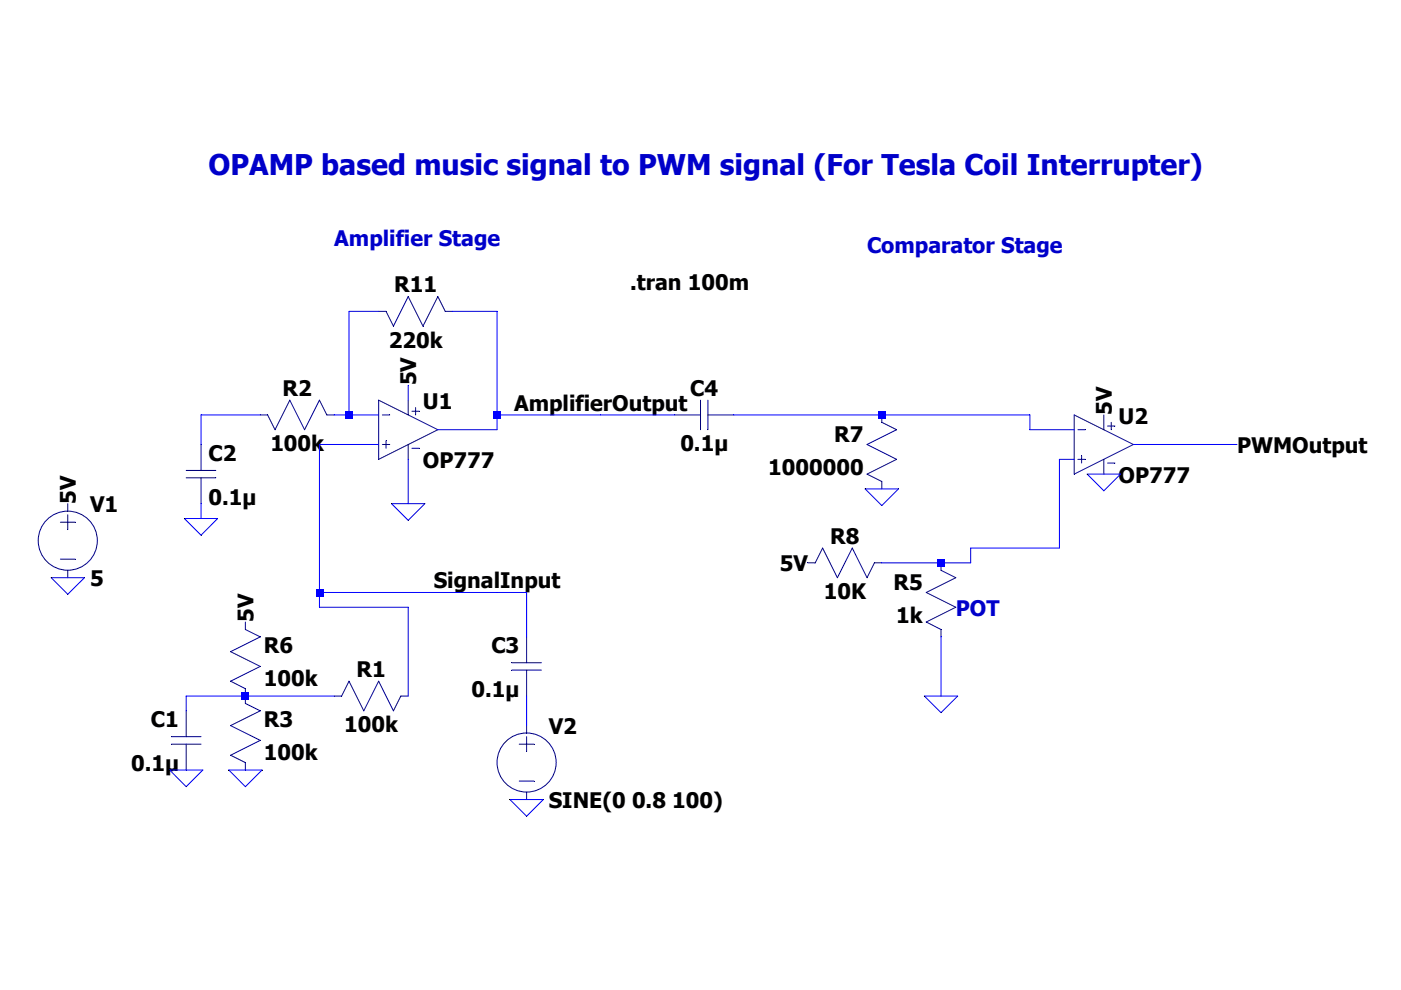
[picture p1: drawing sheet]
<svg xmlns="http://www.w3.org/2000/svg" width="297mm" height="210mm" viewBox="0 0 297 210" stroke-linecap="round" stroke-linejoin="round" font-family="sans-serif">
<path d="M12.8 110.8h3.2" fill="none" stroke="#00007e" stroke-width=".21"/>
<path d="M12.8 118.6h3.2" fill="none" stroke="#00007e" stroke-width=".21"/>
<path d="M14.4 109.2v3.1" fill="none" stroke="#00007e" stroke-width=".21"/>
<path d="M14.4 121v1.5" fill="none" stroke="#00007e" stroke-width=".21"/>
<path d="M14.4 106.8v1.6" fill="none" stroke="#00007e" stroke-width=".21"/>
<g fill="none" stroke="#00007e" stroke-width=".21">
<path d="M94.4 66h1.6"/>
<circle cx="14.4" cy="114.7" r="6.3"/>
</g>
<path d="M92.8 62.9l1.6 3.1" fill="none" stroke="#00007e" stroke-width=".21"/>
<path d="M92.8 62.9l-3.1 6.3" fill="none" stroke="#00007e" stroke-width=".21"/>
<path d="M86.5 62.9l3.2 6.3" fill="none" stroke="#00007e" stroke-width=".21"/>
<path d="M86.5 62.9l-3.1 6.3" fill="none" stroke="#00007e" stroke-width=".21"/>
<path d="M80.3 66h1.5" fill="none" stroke="#00007e" stroke-width=".21"/>
<path d="M81.8 66l1.6 3.2" fill="none" stroke="#00007e" stroke-width=".21"/>
<path d="M55.2 88h1.5" fill="none" stroke="#00007e" stroke-width=".21"/>
<path d="M56.7 88l1.6 3.1" fill="none" stroke="#00007e" stroke-width=".21"/>
<path d="M61.4 84.9l-3.1 6.2" fill="none" stroke="#00007e" stroke-width=".21"/>
<path d="M61.4 84.9l3.2 6.2" fill="none" stroke="#00007e" stroke-width=".21"/>
<path d="M67.7 84.9l-3.1 6.2" fill="none" stroke="#00007e" stroke-width=".21"/>
<path d="M69.3 88h1.6" fill="none" stroke="#00007e" stroke-width=".21"/>
<path d="M67.7 84.9l1.6 3.1" fill="none" stroke="#00007e" stroke-width=".21"/>
<path d="M110.1 157.8h3.1" fill="none" stroke="#00007e" stroke-width=".21"/>
<path d="M110.1 165.7h3.1" fill="none" stroke="#00007e" stroke-width=".21"/>
<path d="M111.7 156.3v3.1" fill="none" stroke="#00007e" stroke-width=".21"/>
<path d="M111.7 168v1.6" fill="none" stroke="#00007e" stroke-width=".21"/>
<path d="M111.7 153.9v1.6" fill="none" stroke="#00007e" stroke-width=".21"/>
<g fill="none" stroke="#00007e" stroke-width=".21">
<path d="M80.3 84.9l12.5 6.2"/>
<circle cx="111.6" cy="161.7" r="6.3"/>
</g>
<path d="M92.8 91.1l-12.5 6.3" fill="none" stroke="#00007e" stroke-width=".21"/>
<path d="M80.3 84.9v12.5" fill="none" stroke="#00007e" stroke-width=".21"/>
<path d="M81.1 88h1.5" fill="none" stroke="#00007e" stroke-width=".21"/>
<path d="M81.1 94.3h1.5" fill="none" stroke="#00007e" stroke-width=".21"/>
<path d="M81.8 93.5v1.6" fill="none" stroke="#00007e" stroke-width=".21"/>
<path d="M86.5 84.9v3.1" fill="none" stroke="#00007e" stroke-width=".21"/>
<path d="M86.5 94.3v3.1" fill="none" stroke="#00007e" stroke-width=".21"/>
<path d="M87.3 87.2h1.6" fill="none" stroke="#00007e" stroke-width=".21"/>
<path d="M88.1 86.4v1.6" fill="none" stroke="#00007e" stroke-width=".21"/>
<path d="M87.3 95.1h1.6" fill="none" stroke="#00007e" stroke-width=".21"/>
<path d="M39.5 150.8v5.5" fill="none" stroke="#00007e" stroke-width=".21"/>
<path d="M39.5 157.8v5.5" fill="none" stroke="#00007e" stroke-width=".21"/>
<path d="M36.3 157.8h6.3" fill="none" stroke="#00007e" stroke-width=".21"/>
<path d="M36.3 156.3h6.3" fill="none" stroke="#00007e" stroke-width=".21"/>
<path d="M52 161.8v1.5" fill="none" stroke="#00007e" stroke-width=".21"/>
<path d="M48.9 160.2l3.1 1.6" fill="none" stroke="#00007e" stroke-width=".21"/>
<path d="M55.2 157l-6.3 3.2" fill="none" stroke="#00007e" stroke-width=".21"/>
<path d="M48.9 153.9l6.3 3.1" fill="none" stroke="#00007e" stroke-width=".21"/>
<path d="M55.2 150.8l-6.3 3.1" fill="none" stroke="#00007e" stroke-width=".21"/>
<path d="M52 147.6v1.6" fill="none" stroke="#00007e" stroke-width=".21"/>
<path d="M52 149.2l3.2 1.6" fill="none" stroke="#00007e" stroke-width=".21"/>
<path d="M52 146.1v1.5" fill="none" stroke="#00007e" stroke-width=".21"/>
<path d="M48.9 144.5l3.1 1.6" fill="none" stroke="#00007e" stroke-width=".21"/>
<path d="M55.2 141.4l-6.3 3.1" fill="none" stroke="#00007e" stroke-width=".21"/>
<path d="M48.9 138.2l6.3 3.2" fill="none" stroke="#00007e" stroke-width=".21"/>
<path d="M55.2 135.1l-6.3 3.1" fill="none" stroke="#00007e" stroke-width=".21"/>
<path d="M52 131.9v1.6" fill="none" stroke="#00007e" stroke-width=".21"/>
<path d="M52 133.5l3.2 1.6" fill="none" stroke="#00007e" stroke-width=".21"/>
<path d="M42.6 101.3v5.5" fill="none" stroke="#00007e" stroke-width=".21"/>
<path d="M42.6 94.3v5.5" fill="none" stroke="#00007e" stroke-width=".21"/>
<path d="M39.5 99.8h6.3" fill="none" stroke="#00007e" stroke-width=".21"/>
<path d="M39.5 101.3h6.3" fill="none" stroke="#00007e" stroke-width=".21"/>
<path d="M70.9 147.6h1.5" fill="none" stroke="#00007e" stroke-width=".21"/>
<path d="M74 144.5l-1.6 3.1" fill="none" stroke="#00007e" stroke-width=".21"/>
<path d="M74 144.5l3.1 6.3" fill="none" stroke="#00007e" stroke-width=".21"/>
<path d="M80.3 144.5l-3.2 6.3" fill="none" stroke="#00007e" stroke-width=".21"/>
<path d="M80.3 144.5l3.1 6.3" fill="none" stroke="#00007e" stroke-width=".21"/>
<path d="M85 147.6h1.5" fill="none" stroke="#00007e" stroke-width=".21"/>
<path d="M85 147.6l-1.6 3.2" fill="none" stroke="#00007e" stroke-width=".21"/>
<path d="M111.7 135.1v5.5" fill="none" stroke="#00007e" stroke-width=".21"/>
<path d="M111.7 142.1v5.5" fill="none" stroke="#00007e" stroke-width=".21"/>
<path d="M108.5 142.1h6.3" fill="none" stroke="#00007e" stroke-width=".21"/>
<path d="M108.5 140.6h6.3" fill="none" stroke="#00007e" stroke-width=".21"/>
<path d="M227.8 88l12.5 6.3" fill="none" stroke="#00007e" stroke-width=".21"/>
<path d="M240.3 94.3l-12.5 6.3" fill="none" stroke="#00007e" stroke-width=".21"/>
<path d="M227.8 88v12.6" fill="none" stroke="#00007e" stroke-width=".21"/>
<path d="M228.5 91.1h1.6" fill="none" stroke="#00007e" stroke-width=".21"/>
<path d="M228.5 97.4h1.6" fill="none" stroke="#00007e" stroke-width=".21"/>
<path d="M229.3 96.6v1.6" fill="none" stroke="#00007e" stroke-width=".21"/>
<path d="M234 88v3.1" fill="none" stroke="#00007e" stroke-width=".21"/>
<path d="M234 97.4v3.2" fill="none" stroke="#00007e" stroke-width=".21"/>
<path d="M234.8 90.4h1.6" fill="none" stroke="#00007e" stroke-width=".21"/>
<path d="M235.6 89.6v1.5" fill="none" stroke="#00007e" stroke-width=".21"/>
<path d="M234.8 98.2h1.6" fill="none" stroke="#00007e" stroke-width=".21"/>
<path d="M199.5 119.4v1.6" fill="none" stroke="#00007e" stroke-width=".21"/>
<path d="M199.5 121l3.1 1.5" fill="none" stroke="#00007e" stroke-width=".21"/>
<path d="M202.6 122.5l-6.2 3.2" fill="none" stroke="#00007e" stroke-width=".21"/>
<path d="M196.4 125.7l6.2 3.1" fill="none" stroke="#00007e" stroke-width=".21"/>
<path d="M202.6 128.8l-6.2 3.1" fill="none" stroke="#00007e" stroke-width=".21"/>
<path d="M199.5 133.5v1.6" fill="none" stroke="#00007e" stroke-width=".21"/>
<path d="M196.4 131.9l3.1 1.6" fill="none" stroke="#00007e" stroke-width=".21"/>
<path d="M187 88v1.6" fill="none" stroke="#00007e" stroke-width=".21"/>
<path d="M187 89.6l3.1 1.5" fill="none" stroke="#00007e" stroke-width=".21"/>
<path d="M190.1 91.1l-6.3 3.2" fill="none" stroke="#00007e" stroke-width=".21"/>
<path d="M183.8 94.3l6.3 3.1" fill="none" stroke="#00007e" stroke-width=".21"/>
<path d="M190.1 97.4l-6.3 3.2" fill="none" stroke="#00007e" stroke-width=".21"/>
<path d="M187 102.1v1.6" fill="none" stroke="#00007e" stroke-width=".21"/>
<path d="M183.8 100.6l3.2 1.5" fill="none" stroke="#00007e" stroke-width=".21"/>
<path d="M143 88h5.5" fill="none" stroke="#00007e" stroke-width=".21"/>
<path d="M150.1 88h5.5" fill="none" stroke="#00007e" stroke-width=".21"/>
<path d="M150.1 84.9v6.2" fill="none" stroke="#00007e" stroke-width=".21"/>
<path d="M148.5 84.9v6.2" fill="none" stroke="#00007e" stroke-width=".21"/>
<path d="M171.3 119.4h1.5" fill="none" stroke="#00007e" stroke-width=".21"/>
<path d="M174.4 116.2l-1.6 3.2" fill="none" stroke="#00007e" stroke-width=".21"/>
<path d="M174.4 116.2l3.1 6.3" fill="none" stroke="#00007e" stroke-width=".21"/>
<path d="M180.7 116.2l-3.2 6.3" fill="none" stroke="#00007e" stroke-width=".21"/>
<path d="M180.7 116.2l3.1 6.3" fill="none" stroke="#00007e" stroke-width=".21"/>
<path d="M185.4 119.4h1.6" fill="none" stroke="#00007e" stroke-width=".21"/>
<path d="M185.4 119.4l-1.6 3.1" fill="none" stroke="#00007e" stroke-width=".21"/>
<path d="M74 66h6.3M39.1 110h7l-3.5 3.5zM83 106.8h7.1l-3.6 3.6zM183.4 103.7h7.1l-3.5 3.5zM230.5 100.6h7.1l-3.6 3.5zM10.9 122.5h7l-3.5 3.5zM196 147.6h7l-3.5 3.6zM36 163.3h7l-3.5 3.6zM48.5 163.3h7.1l-3.6 3.6zM108.1 169.6h7.1l-3.5 3.5z" fill="none" stroke="#00f" stroke-width=".21"/>
<path d="M96 66h9.4" fill="none" stroke="#00f" stroke-width=".21"/>
<path d="M86.5 81.7v3.2" fill="none" stroke="#00f" stroke-width=".21"/>
<path d="M42.6 88h12.6" fill="none" stroke="#00f" stroke-width=".21"/>
<path d="M74 66v22" fill="none" stroke="#00f" stroke-width=".21"/>
<path d="M70.9 88h3.1" fill="none" stroke="#00f" stroke-width=".21"/>
<path d="M74 88h6.3" fill="none" stroke="#00f" stroke-width=".21"/>
<path d="M105.4 66v22" fill="none" stroke="#00f" stroke-width=".21"/>
<path d="M105.4 88h21.9" fill="none" stroke="#00f" stroke-width=".21"/>
<path d="M127.3 88h15.7" fill="none" stroke="#00f" stroke-width=".21"/>
<path d="M155.6 88h31.4" fill="none" stroke="#00f" stroke-width=".21"/>
<path d="M187 88h31.4" fill="none" stroke="#00f" stroke-width=".21"/>
<path d="M105.4 88v3.1" fill="none" stroke="#00f" stroke-width=".21"/>
<path d="M92.8 91.1h12.6" fill="none" stroke="#00f" stroke-width=".21"/>
<path d="M218.4 88v3.1" fill="none" stroke="#00f" stroke-width=".21"/>
<path d="M218.4 91.1h9.4" fill="none" stroke="#00f" stroke-width=".21"/>
<path d="M42.6 88v6.3" fill="none" stroke="#00f" stroke-width=".21"/>
<path d="M67.7 94.3h12.6" fill="none" stroke="#00f" stroke-width=".21"/>
<path d="M240.3 94.3h22" fill="none" stroke="#00f" stroke-width=".21"/>
<path d="M224.6 97.4h3.2" fill="none" stroke="#00f" stroke-width=".21"/>
<path d="M86.5 97.4v9.4" fill="none" stroke="#00f" stroke-width=".21"/>
<path d="M42.6 106.8v3.2" fill="none" stroke="#00f" stroke-width=".21"/>
<path d="M224.6 97.4v18.8" fill="none" stroke="#00f" stroke-width=".21"/>
<path d="M205.8 116.2h18.8" fill="none" stroke="#00f" stroke-width=".21"/>
<path d="M187 119.4h12.5" fill="none" stroke="#00f" stroke-width=".21"/>
<path d="M205.8 116.2v3.2" fill="none" stroke="#00f" stroke-width=".21"/>
<path d="M199.5 119.4h6.3" fill="none" stroke="#00f" stroke-width=".21"/>
<path d="M67.7 94.3v31.4" fill="none" stroke="#00f" stroke-width=".21"/>
<path d="M67.7 125.7h37.7" fill="none" stroke="#00f" stroke-width=".21"/>
<path d="M105.4 125.7h6.3" fill="none" stroke="#00f" stroke-width=".21"/>
<path d="M67.7 125.7v3.1" fill="none" stroke="#00f" stroke-width=".21"/>
<path d="M67.7 128.8h18.8" fill="none" stroke="#00f" stroke-width=".21"/>
<path d="M111.7 125.7v9.4" fill="none" stroke="#00f" stroke-width=".21"/>
<path d="M39.5 147.6h12.5" fill="none" stroke="#00f" stroke-width=".21"/>
<path d="M52 147.6h18.9" fill="none" stroke="#00f" stroke-width=".21"/>
<path d="M86.5 128.8v18.8" fill="none" stroke="#00f" stroke-width=".21"/>
<path d="M199.5 135.1v12.5" fill="none" stroke="#00f" stroke-width=".21"/>
<path d="M39.5 147.6v3.2" fill="none" stroke="#00f" stroke-width=".21"/>
<path d="M111.7 147.6v6.3" fill="none" stroke="#00f" stroke-width=".21"/>
<g fill="#00f">
<path d="M51.2 146.9h1.6v1.5h-1.6z"/>
<path d="M66.9 124.9h1.6v1.6h-1.6z"/>
<path d="M73.2 87.2h1.6v1.6h-1.6z"/>
<path d="M104.6 87.2h1.6v1.6h-1.6z"/>
<path d="M186.2 87.2h1.6v1.6h-1.6z"/>
<path d="M198.7 118.6h1.6v1.6h-1.6z"/>
</g>
<text font-size="6" fill="#0000c8" x="44.2" y="37.1">OPAMP based music signal to PWM signal (For Tesla Coil Interrupter)</text>
<g font-size="4.5" fill="#0000c8">
<text x="70.9" y="52.2">Amplifier Stage</text>
<text x="183.8" y="53.7">Comparator Stage</text>
<text x="202.6" y="130.6">POT</text>
</g>
<g font-size="4.5">
<text x="83.6" y="62">R11</text>
<text x="133.6" y="61.6">.tran 100m</text>
<text x="82.4" y="73.7">220k</text>
<text x="59.9" y="83.9">R2</text>
<text x="88.3" y="81.7" transform="rotate(-90 88.3 81.7)">5V</text>
<text x="146.3" y="83.9">C4</text>
<text x="89.7" y="86.7">U1</text>
<text x="109" y="87.1">AmplifierOutput</text>
<text x="235.8" y="88" transform="rotate(-90 235.8 88)">5V</text>
<text x="237.2" y="89.8">U2</text>
<text x="57.3" y="95.7">100k</text>
<text x="144.2" y="95.7">0.1µ</text>
<text x="176.9" y="93.7">R7</text>
<text x="44.2" y="97.7">C2</text>
<text x="89.7" y="99.3">OP777</text>
<text x="162.9" y="100.8">1000000</text>
<text x="262.3" y="96.1">PWMOutput</text>
<text x="16.1" y="106.8" transform="rotate(-90 16.1 106.8)">5V</text>
<text x="44.2" y="107.1">0.1µ</text>
<text x="237.2" y="102.4">OP777</text>
<text x="19.1" y="108.6">V1</text>
<text x="176" y="115.3">R8</text>
<text x="19.1" y="124.4">5</text>
<text x="92" y="124.7">SignalInput</text>
<text x="165.4" y="121.2">5V</text>
<text x="189.4" y="125.1">R5</text>
<text x="53.7" y="131.9" transform="rotate(-90 53.7 131.9)">5V</text>
<text x="174.6" y="127.1">10K</text>
<text x="190" y="132.2">1k</text>
<text x="56" y="138.5">R6</text>
<text x="75.6" y="143.6">R1</text>
<text x="104.2" y="138.5">C3</text>
<text x="56" y="145.5">100k</text>
<text x="100" y="147.9">0.1µ</text>
<text x="32" y="154.2">C1</text>
<text x="56" y="154.2">R3</text>
<text x="73" y="155.3">100k</text>
<text x="116.3" y="155.7">V2</text>
<text x="56" y="161.2">100k</text>
<text x="27.8" y="163.6">0.1µ</text>
<text x="116.3" y="171.4">SINE(0 0.8 100)</text>
</g>
</svg>
